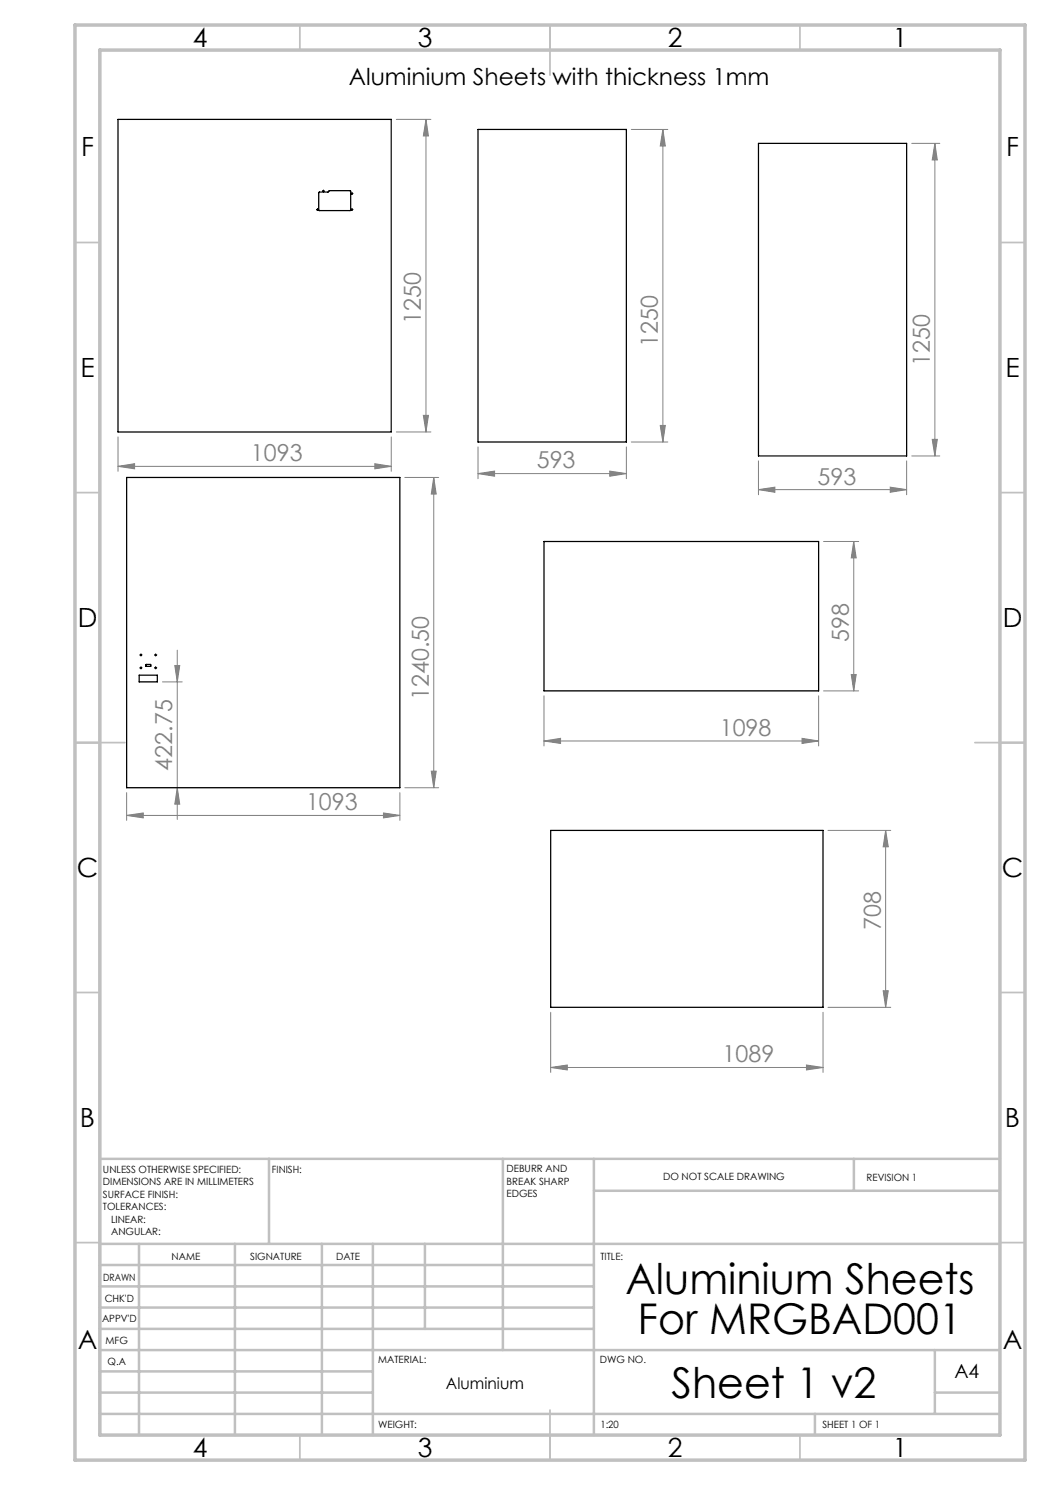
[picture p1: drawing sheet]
<svg xmlns="http://www.w3.org/2000/svg" width="210mm" height="297mm" viewBox="0 0 210 297" stroke-linecap="round" stroke-linejoin="round" font-family="sans-serif">
<g fill="none" stroke="#808080" stroke-width=".2">
<path d="M79.3 23.9h6.9M85.2 23.9v62.5M85.2 23.9l.5 3.3h-1zM126.3 25.9h7.3M132.6 25.9l.5 3.3h-1.1zM132.6 25.9v62.5M182.4 28.7h5.6M187 28.7v62.5M187 28.7l.5 3.3h-1.1zM23.6 93.3l3.3-.6v1.1zM23.6 87.4v6.9M23.6 93.3h54.6"/>
<path d="M75 92.7l3.2 .6-3.2 .5zM78.2 87.4v6.9M79.3 86.4h6.9M81 95.5h6.7M84.7 83.1h1l-.5 3.3zM86.7 95.5v62M86.7 95.5l.5 3.3h-.9zM95.6 94.7l3.3-.5v1zM95.6 89.4v6.3M95.6 94.7h29.7M122 94.2l3.3 .5-3.3 .5zM125.3 89.4v6.3"/>
<path d="M126.3 88.4h7.3M132 85.1h1.1l-.5 3.3zM151.7 97.9l3.3-.5v1.1zM151.7 92.2v6.8M151.7 97.9h29.6M178 97.4l3.3 .5-3.3 .6zM181.3 92.2v6.8M182.4 91.2h5.6M186.4 87.9h1.1l-.5 3.3zM164.7 108.3h7M170.7 108.3v29.9M170.7 108.3l.5 3.3h-.9z"/>
<path d="M32.5 136.4h3.9M35 133.1h.9l-.4 3.3zM35.5 130v33.9M108.8 139.2v10M163.7 139.2v10M164.7 138.2h7M170.3 134.9h.9l-.5 3.3zM25.3 158.5v5.6M35.5 157.5l.4 3.3h-.9zM80 158.5v5.6M81 157.5h6.7M86.3 154.2h.9l-.5 3.3z"/>
<path d="M108.8 148.2l3.3-.5v1zM108.8 148.2h54.9M160.4 147.7l3.3 .5-3.3 .5zM25.3 163.1l3.3-.5v1zM25.3 163.1h54.7M76.7 162.6l3.3 .5-3.3 .5zM165.6 166.1h12.6M177.1 166.1v35.4M177.1 166.1l.6 3.3h-1.1zM176.6 198.2h1.1l-.6 3.3zM110.1 213.5l3.4-.5v1zM110.1 202.5v12"/>
<path d="M110.1 213.5h54.5M161.3 213l3.3 .5-3.3 .5zM164.6 202.5v12M165.6 201.5h12.6"/>
</g>
<g fill="none" stroke="#000" stroke-width=".2" stroke-dasharray="15.2 1.3 1.3 1.3">
<path d="M64.6 38.2h-.1M64.7 38.1v-.1M64.7 38.3v.1M64.8 38.2h.1M70.3 38.7h-.1M70.4 38.6v-.1M70.4 38.8v.1M70.5 38.7h.1M63.4 41.9h-.1M63.5 41.8v-.1M63.5 42v.1M63.6 41.9h.1"/>
<path d="M70.3 41.9h-.1M70.4 41.8v-.1M70.4 42v.1M70.5 41.9h.1M28.1 131h-.1M28.1 133.6h-.1M28.2 130.9v-.1M28.2 131.1v.1M28.2 133.4v-.1M28.2 133.7v.1M28.3 131h.1M28.3 133.6h.1"/>
<path d="M31 133.6h-.1M31 131h-.1M31.1 133.4v-.1M31.1 133.7v.1M31.1 130.9v-.1M31.1 131.1v.1M31.3 133.6h.1M31.3 131h.1"/>
</g>
<g fill="none" stroke="#000" stroke-width=".2">
<path d="M64.6 38.2h.2M64.7 38.1v.2M70.3 38.7h.2M70.4 38.6v.2M63.4 41.9h.2M63.5 41.8v.2M70.3 41.9h.2M70.4 41.8v.2M28 133.6h.3M28 131h.3M28.2 130.9v.2M28.2 133.5v.2"/>
<path d="M31 133.6h.3M31 131h.3M31.1 130.9v.2M31.1 133.5v.2"/>
</g>
<g fill="none" stroke="#c0c0c0" stroke-width=".35">
<path d="M60 5v5M110 5v10M160 5v5M15 48.5h5M200 48.5h5M15 98.5h5M200 98.5h5M15 148.5h10M195 148.5h10M15 198.5h5M200 198.5h5M15 248.5h5"/>
<path d="M200 248.5h5M60 287v5M110 282v10M160 287v5"/>
</g>
<g fill="none" stroke="#c0c0c0" stroke-width=".5">
<path d="M53.8 231.8v17M100.6 231.8v38.2M118.8 231.8v55.2M118.8 238.2h81.2M170.8 231.8v6.4M200 231.8h-180v55.2M20 248.8h180M20 257.3h98.8M20 253h98.8M27.8 248.8v38.2M47 248.8v38.2M64.4 248.8v38.2"/>
<path d="M74.6 248.8v38.2M85 248.8v17M20 265.8h98.8M20 261.5h98.8M20 278.5h54.6M20 274.3h54.6M20 270h180M187 278.5h13M187 270v12.8M20 282.8h180M163 282.8v4.2"/>
</g>
<path d="M15 5h190v287h-190zM20 10h180v277h-180z" fill="none" stroke="#c0c0c0" stroke-width=".7"/>
<g fill="#808080">
<path d="M110.1 213.5l3.4-.5v1zM161.3 213l3.3 .5-3.3 .5z"/>
<path d="M84.7 83.1h1l-.5 3.3zM85.2 23.9l.5 3.3h-1zM132 85.1h1.1l-.5 3.3zM132.6 25.9l.5 3.3h-1.1zM186.4 87.9h1.1l-.5 3.3zM187 28.7l.5 3.3h-1.1zM86.3 154.2h.9l-.5 3.3zM86.7 95.5l.5 3.3h-.9zM170.3 134.9h.9l-.5 3.3zM170.7 108.3l.5 3.3h-.9z"/>
<path d="M176.6 198.2h1.1l-.6 3.3zM177.1 166.1l.6 3.3h-1.1z"/>
<path d="M35 133.1h.9l-.4 3.3zM35.5 157.5l.4 3.3h-.9z"/>
<path d="M23.6 93.3l3.3-.6v1.1zM75 92.7l3.2 .6-3.2 .5zM95.6 94.7l3.3-.5v1zM122 94.2l3.3 .5-3.3 .5zM151.7 97.9l3.3-.5v1.1zM178 97.4l3.3 .5-3.3 .6zM25.3 163.1l3.3-.5v1zM76.7 162.6l3.3 .5-3.3 .5zM108.8 148.2l3.3-.5v1zM160.4 147.7l3.3 .5-3.3 .5z"/>
</g>
<g fill="none" stroke="#000" stroke-width=".25">
<path d="M23.6 23.9h54.6v62.5h-54.6zM63.7 38.5l2-.1 .1-.3 4.3 .1v3.8l-6.3 .1zM95.6 25.9h29.7v62.5h-29.7zM151.7 28.7h29.6v62.5h-29.6zM25.3 95.5h54.7v62h-54.7zM108.8 108.3h54.9v29.9h-54.9zM27.8 135h3.7v1.4h-3.7zM29.1 133l1-.1 .1 .3-1 .1zM110.1 166.1h54.5v35.4h-54.5z"/>
<circle cx="64.7" cy="38.2" r=".08"/>
<circle cx="70.4" cy="38.7" r=".08"/>
<circle cx="63.5" cy="41.9" r=".08"/>
<circle cx="70.4" cy="41.9" r=".09"/>
<circle cx="28.2" cy="133.6" r=".1"/>
<circle cx="28.2" cy="131" r=".1"/>
<circle cx="31.1" cy="131" r=".1"/>
<circle cx="31.1" cy="133.6" r=".1"/>
</g>
<g font-size="8.5">
<text x="125.1" y="258.8">Aluminium Sheets</text>
<text x="127.6" y="266.9">For MRGBAD001</text>
<text x="134.3" y="279.6">Sheet 1 v2</text>
</g>
<g font-size="5.3">
<text x="38.5" y="9.5">4</text>
<text x="83.5" y="9.5">3</text>
<text x="133.6" y="9.5">2</text>
<text x="178.6" y="9.5">1</text>
<text x="16.2" y="31.2">F</text>
<text x="201.2" y="31.2">F</text>
<text x="16.1" y="75.5">E</text>
<text x="201.1" y="75.5">E</text>
<text x="15.5" y="125.5">D</text>
<text x="200.5" y="125.5">D</text>
<text x="15.4" y="175.5">C</text>
<text x="200.4" y="175.5">C</text>
<text x="16" y="225.5">B</text>
<text x="201" y="225.5">B</text>
<text x="15.5" y="269.7">A</text>
<text x="200.5" y="269.7">A</text>
<text x="38.5" y="291.5">4</text>
<text x="83.5" y="291.5">3</text>
<text x="133.6" y="291.5">2</text>
<text x="178.6" y="291.5">1</text>
</g>
<text font-size="4.7" x="69.8" y="17.1">Aluminium Sheets with thickness 1mm</text>
<g font-size="4.7" fill="#808080">
<text x="84.2" y="64.7" transform="rotate(-90 84.2 64.7)">1250</text>
<text x="131.6" y="69.4" transform="rotate(-90 131.6 69.4)">1250</text>
<text x="186" y="73.2" transform="rotate(-90 186 73.2)">1250</text>
<text x="50.2" y="92.2">1093</text>
<text x="107.4" y="93.7">593</text>
<text x="163.5" y="96.9">593</text>
<text x="169.8" y="128.3" transform="rotate(-90 169.8 128.3)">598</text>
<text x="85.8" y="140" transform="rotate(-90 85.8 140)">1240.50</text>
<text x="143.9" y="147.2">1098</text>
<text x="34.5" y="154.1" transform="rotate(-90 34.5 154.1)">422.75</text>
<text x="61.2" y="162.1">1093</text>
<text x="176.1" y="185.9" transform="rotate(-90 176.1 185.9)">708</text>
<text x="144.5" y="212.5">1089</text>
</g>
<text font-size="3.9" x="190.9" y="275.5">A4</text>
<text font-size="3.2" x="89.2" y="277.9">Aluminium</text>
<g font-size="2">
<text x="20.6" y="234.6">UNLESS OTHERWISE SPECIFIED:</text>
<text x="20.6" y="237.1">DIMENSIONS ARE IN MILLIMETERS</text>
<text x="20.6" y="239.6">SURFACE FINISH:</text>
<text x="54.4" y="234.6">FINISH:</text>
<text x="101.3" y="234.5">DEBURR AND</text>
<text x="101.3" y="237">BREAK SHARP</text>
<text x="101.3" y="239.5">EDGES</text>
<text x="132.6" y="236">DO NOT SCALE DRAWING</text>
<text x="173.3" y="236.2">REVISION 1</text>
<text x="20.6" y="242.1">TOLERANCES:</text>
<text x="22.2" y="244.6">LINEAR:</text>
<text x="22.2" y="247.1">ANGULAR:</text>
<text x="34.3" y="252">NAME</text>
<text x="50" y="251.9">SIGNATURE</text>
<text x="67.2" y="251.9">DATE</text>
<text x="120.1" y="251.9">TITLE:</text>
<text x="20.6" y="256.1">DRAWN</text>
<text x="20.9" y="260.3">CHK'D</text>
<text x="20.4" y="264.4">APPV'D</text>
<text x="21.1" y="268.8">MFG</text>
<text x="21.5" y="273">Q.A</text>
<text x="75.6" y="272.5">MATERIAL:</text>
<text x="120" y="272.5">DWG NO.</text>
<text x="75.6" y="285.5">WEIGHT:</text>
<text x="120.1" y="285.6">1:20</text>
<text x="164.5" y="285.6">SHEET 1 OF 1</text>
</g>
</svg>
